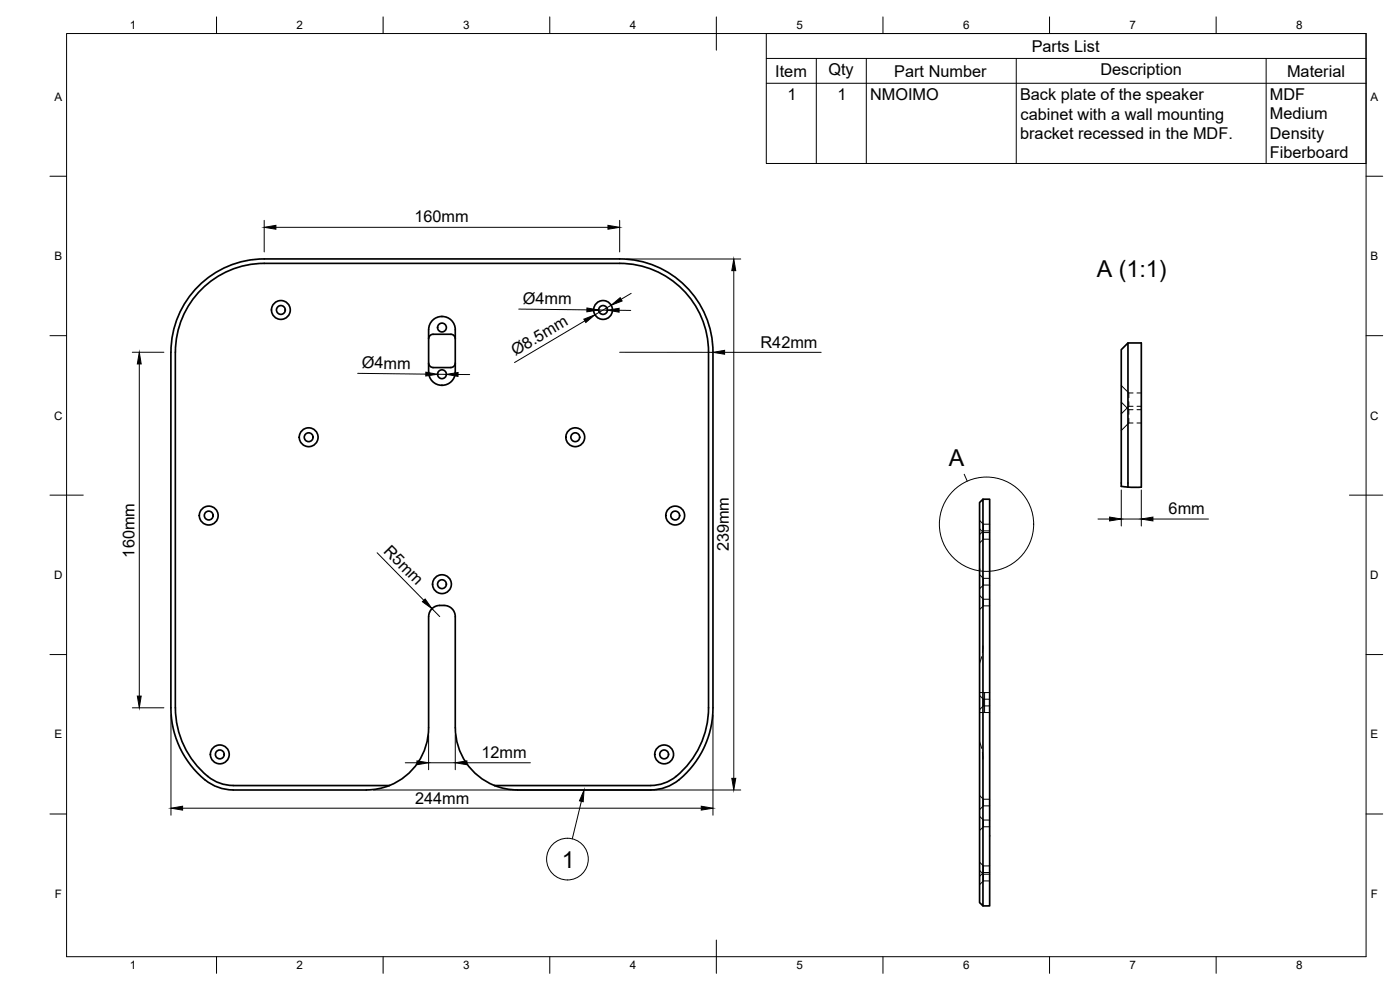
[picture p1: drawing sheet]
<svg xmlns="http://www.w3.org/2000/svg" width="420mm" height="297mm" viewBox="0 0 420 297" stroke-linecap="round" stroke-linejoin="round" font-family="sans-serif">
<!-- layer: Visible -->
<g fill="none" stroke="#000" stroke-width=".51">
<path d="M128.6 98.9v12.8M128.7 98.9a4 4 0 0 1 3.9-3.9 4 4 0 0 1 4 3.9v12.8M52.6 105.7v106.7M52.6 105.7a26.7 26.7 0 0 1 26.7-26.7h106.7a26.7 26.7 0 0 1 26.6 26.7v106.7M128.7 101.6a1.32 1.32 0 0 1 1.3-1.3h5.3a1.32 1.32 0 0 1 1.3 1.3M128.7 108.9a1.36 1.36 0 0 0 1.3 1.4h5.3a1.32 1.32 0 0 0 1.3-1.4M128.7 111.7a4 4 0 0 0 3.9 3.9 4 4 0 0 0 4-3.9M338.5 102.9h4v43.3l-4-.1M338.5 102.9v43.3l-2-.3v-1v-40zM294 150.8l1-1v122l-1-1zM295 149.8h2v122h-2M128.6 185v33.4a18.7 18.7 0 0 1-11.7 17.3"/>
<path d="M133.3 181.7a3.6 3.6 0 0 0-4.6 3.3M133.3 181.7a3.3 3.3 0 0 1 3.3 3.3v33.4a18.7 18.7 0 0 0 11.8 17.3M52.6 212.4a25.9 25.9 0 0 0 12.1 22l2.6 1 2.7 .3h46.9M212.6 212.4a25.9 25.9 0 0 1-12 22l-2.6 1-2.7 .3h-46.9M116.9 235.7a19.2 19.2 0 0 1-6.9 1.3h-40a14.9 14.9 0 0 1-11.8-6.2 28.1 28.1 0 0 1-6.9-18.4v-106.7a28 28 0 0 1 28-28h106.7a28 28 0 0 1 28 28v106.7a27.3 27.3 0 0 1-12.5 23.1l-2.6 1-3.6 .5h-40a18.7 18.7 0 0 1-6.9-1.3"/>
<circle cx="84.3" cy="93" r="1.32"/>
<circle cx="84.3" cy="93" r="2.83"/>
<circle cx="132.6" cy="98.3" r="1.32"/>
<circle cx="181" cy="93" r="1.32"/>
<circle cx="181" cy="93" r="2.83"/>
<circle cx="132.6" cy="112.3" r="1.32"/>
<circle cx="92.6" cy="131.2" r="1.32"/>
<circle cx="92.6" cy="131.2" r="2.83"/>
<circle cx="172.6" cy="131.2" r="1.32"/>
<circle cx="172.6" cy="131.2" r="2.83"/>
<circle cx="62.6" cy="154.7" r="1.32"/>
<circle cx="62.6" cy="154.7" r="2.83"/>
<circle cx="202.6" cy="154.7" r="1.32"/>
<circle cx="202.6" cy="154.7" r="2.83"/>
<circle cx="132.6" cy="175.3" r="1.32"/>
<circle cx="132.6" cy="175.3" r="2.83"/>
<circle cx="66" cy="226.4" r="1.32"/>
<circle cx="66" cy="226.4" r="2.83"/>
<circle cx="199.3" cy="226.4" r="1.32"/>
<circle cx="199.3" cy="226.4" r="2.83"/>
</g>
<!-- layer: Hidden -->
<g fill="none" stroke="#000" stroke-width=".3">
<path d="M336.5 115.7l2.3 2.2M338.8 117.9v1.4M338.8 117.9h1.2M341.2 117.9h1.3M336.5 120.7l2.3 2.2M338.8 120.5v1.4M338.8 122.9v1.4M338.8 125.5v1.4M338.8 121.9l-2.3 2.3M338.8 121.9h1.2M338.8 126.9l-2.3 2.3M338.8 126.9h1.2"/>
<path d="M338.8 122.9h1.2M341.2 121.9h1.3M341.2 126.9h1.3M341.2 122.9h1.3M294 156.2l1.1 1.1M294 158.7l1.1 1.1M295.1 157.3v2M295.1 159.8v2M295.1 159.3l-1.1 1.1M295.1 159.3h1.9M295.1 157.3h1.9M295.1 159.8h1.9"/>
<path d="M294 178.7l1.1 1.1M294 172.4l1.1 1.1M295.1 179.8v2M295.1 173.5v2M295.1 179.8h1.9M295.1 175.5l-1.1 1.2M295.1 175.5h1.9M295.1 173.5h1.9M295.1 161.8l-1.1 1.1M295.1 161.8h1.9M294.6 197l-.6 2M295 193.8l-.2 2"/>
<path d="M295.1 181.8l-1.1 1.1M295.1 181.8h1.9M294 207.8h3M294 213.8h3M294 208.7l1.1 1.1M295.1 209.8v2M295.1 211.8l-1.1 1.1M295.1 211.8h1.9M295.1 209.8h1.9M295.5 207.8v6M294 222.6l.6 2M294 238.7l1.1 1.1"/>
<path d="M294.8 225.7l.2 2.1M295.1 239.8v2M295.1 239.8h1.9M294 258.7l1.1 1.1M294 244.9l1.1 1.1M295.1 259.8v2M295.1 246v2.1M295.1 241.8l-1.1 1.1M295.1 241.8h1.9M295.1 259.8h1.9M295.1 248.1l-1.1 1.1M295.1 248.1h1.9"/>
<path d="M295.1 246h1.9M294 261.2l1.1 1.1M295.1 262.3v2M295.1 264.3l-1.1 1.1M295.1 264.3h1.9M295.1 262.3h1.9M295.1 261.8l-1.1 1.1M295.1 261.8h1.9"/>
</g>
<!-- layer: Border -->
<g fill="none" stroke="#000" stroke-width=".3">
<path d="M20 10.1h390v276.9h-390zM65 5.1v5M115 5.1v5M165 5.1v5M215 5.1v10M265 5.1v5M315 5.1v5M365 5.1v5M15 52.9h5M410 52.9h5M15 100.7h5M410 100.7h5"/>
<path d="M15 148.6h10M405 148.6h10M15 196.4h5M410 196.4h5M15 244.2h5M410 244.2h5M65 287v5M115 287v5M165 287v5M215 282.1v9.9M265 287v5M315 287v5"/>
<path d="M365 287v5"/>
</g>
<!-- layer: Dimensions -->
<g fill="none" stroke="#000" stroke-width=".3">
<path d="M79.3 66.1v9.5M82.8 68.2h99.7M186 66.1v9.5M188.1 77.7h34.2M155.7 92.7l20.4 .3M175.5 96.3l-21.1 12.5M179.6 93l2.7 .1M183.4 91.6l-4.9 2.9M185.8 93.1h3.5M189.4 88l-3 1.8M220.2 81.2v152.3M39.7 105.7h9.5"/>
<path d="M41.8 109.2v99.7M107.3 112l20.5 .3M131.3 112.3h2.7M137.5 112.4h3.5M186 105.7h28M217.5 105.7h28.9M329.5 155.7h3.5M336.5 147v10.8M336.5 155.7h6M342.5 147v10.8M346 155.7h16.7M113.2 165.8l14 14.3"/>
<path d="M129.6 182.6l2.4 2.4M39.7 212.4h9.5M51.3 214.5v30.1M214 214.5v30.1M112.1 237h110.2M121.6 228.9h3.5M128.6 220.5v10.5M128.6 228.9h8M136.6 220.5v10.5M140.1 228.9h19.1M54.8 242.5h155.7"/>
</g>
<g fill="#000" stroke="#000" stroke-width=".3">
<path d="M79.3 68.2l3.5-.6v1.2zM182.5 67.6l3.5 .6-3.5 .6zM175.2 95.8l3.3-1.3-2.7 2.3zM176.1 92.4l3.5 .6-3.5 .6zM182.3 93.1l3.5-.6v1.2zM183.4 91.6l2.7-2.3 .6 1zM220.2 77.7l.6 3.5h-1.2zM41.8 105.7l.6 3.5h-1.2zM127.8 111.7l3.5 .6-3.5 .5zM134 112.3l3.5-.5v1.1zM214 105.7l3.5-.6v1.2zM333 155.1l3.5 .6-3.5 .6z"/>
<path d="M342.5 155.7l3.5-.6v1.2zM126.8 180.5l.8-.8 2 2.9zM41.2 208.9h1.2l-.6 3.5zM125.1 228.3l3.5 .6-3.5 .6zM136.6 228.9l3.5-.6v1.2zM219.6 233.5h1.2l-.6 3.5zM51.3 242.5l3.5-.6v1.2zM210.5 241.9l3.5 .6-3.5 .6z"/>
</g>
<!-- layer: BOM -->
<g fill="none" stroke="#000" stroke-width=".3">
<path d="M230 10.1h180v39h-180zM230 17.5h180M245 17.5v31.6M260 17.5v31.6M305 17.5v31.6M380 17.5v31.6M230 25h180M174.5 240.4l-2.8 11.3"/>
<circle cx="170.3" cy="257.8" r="6.3"/>
</g>
<path d="M175.3 237l-.3 3.6-1.1-.3z" fill="#000" stroke="#000" stroke-width=".3"/>
<!-- layer: Annotations -->
<g fill="none" stroke="#000" stroke-width=".3">
<path d="M289.4 142.3l.9 2.1"/>
<circle cx="296.1" cy="157.3" r="14.2"/>
</g>
<g font-size="7">
<text x="329.2" y="83.2">A (1:1)</text>
<text x="284.8" y="139.8">A</text>
<text x="168.6" y="260.3">1</text>
</g>
<g font-size="4.9">
<text x="309.6" y="15.5">Parts List</text>
<text x="232.7" y="23">Item</text>
<text x="248.6" y="22.5">Qty</text>
<text x="268.4" y="23">Part Number</text>
<text x="330.2" y="22.5">Description</text>
<text x="386.3" y="23">Material</text>
<text x="236.3" y="29.9">1</text>
<text x="251.3" y="29.9">1</text>
<text x="261.1" y="30.1">NMOIMO</text>
<text x="306.1" y="30">Back plate of the speaker</text>
<text x="306.3" y="35.9">cabinet with a wall mounting</text>
<text x="381.1" y="30">MDF</text>
<text x="381.1" y="35.8">Medium</text>
<text x="306.2" y="41.7">bracket recessed in the MDF.</text>
<text x="381.1" y="41.7">Density</text>
<text x="381.1" y="47.5">Fiberboard</text>
<text x="124.4" y="66.7">160mm</text>
<text x="156.9" y="91.2" transform="rotate(1 156.9 91.2)">Ø4mm</text>
<text x="154.7" y="106.8" transform="rotate(-31 154.7 106.8)">Ø8.5mm</text>
<text x="228.2" y="104.3">R42mm</text>
<text x="108.6" y="110.5" transform="rotate(1 108.6 110.5)">Ø4mm</text>
<text x="350.7" y="154.3">6mm</text>
<text x="40.3" y="167.3" transform="rotate(-90 40.3 167.3)">160mm</text>
<text x="114.9" y="165.6" transform="rotate(46 114.9 165.6)">R5mm</text>
<text x="218.8" y="165.4" transform="rotate(-90 218.8 165.4)">239mm</text>
<text x="144.5" y="227.5">12mm</text>
<text x="124.6" y="241.1">244mm</text>
</g>
<g font-size="3.5">
<text x="39" y="8.8">1</text>
<text x="89" y="8.8">2</text>
<text x="139" y="8.8">3</text>
<text x="189" y="8.8">4</text>
<text x="239" y="8.8">5</text>
<text x="289" y="8.8">6</text>
<text x="339" y="8.8">7</text>
<text x="389" y="8.8">8</text>
<text x="16.3" y="30.2">A</text>
<text x="411.3" y="30.2">A</text>
<text x="16.3" y="78">B</text>
<text x="411.3" y="78">B</text>
<text x="16.2" y="125.9">C</text>
<text x="411.2" y="125.9">C</text>
<text x="16.2" y="173.7">D</text>
<text x="411.2" y="173.7">D</text>
<text x="16.3" y="221.6">E</text>
<text x="411.3" y="221.6">E</text>
<text x="16.4" y="269.4">F</text>
<text x="411.4" y="269.4">F</text>
<text x="39" y="290.8">1</text>
<text x="89" y="290.8">2</text>
<text x="139" y="290.8">3</text>
<text x="189" y="290.8">4</text>
<text x="239" y="290.8">5</text>
<text x="289" y="290.8">6</text>
<text x="339" y="290.8">7</text>
<text x="389" y="290.8">8</text>
</g>
</svg>
